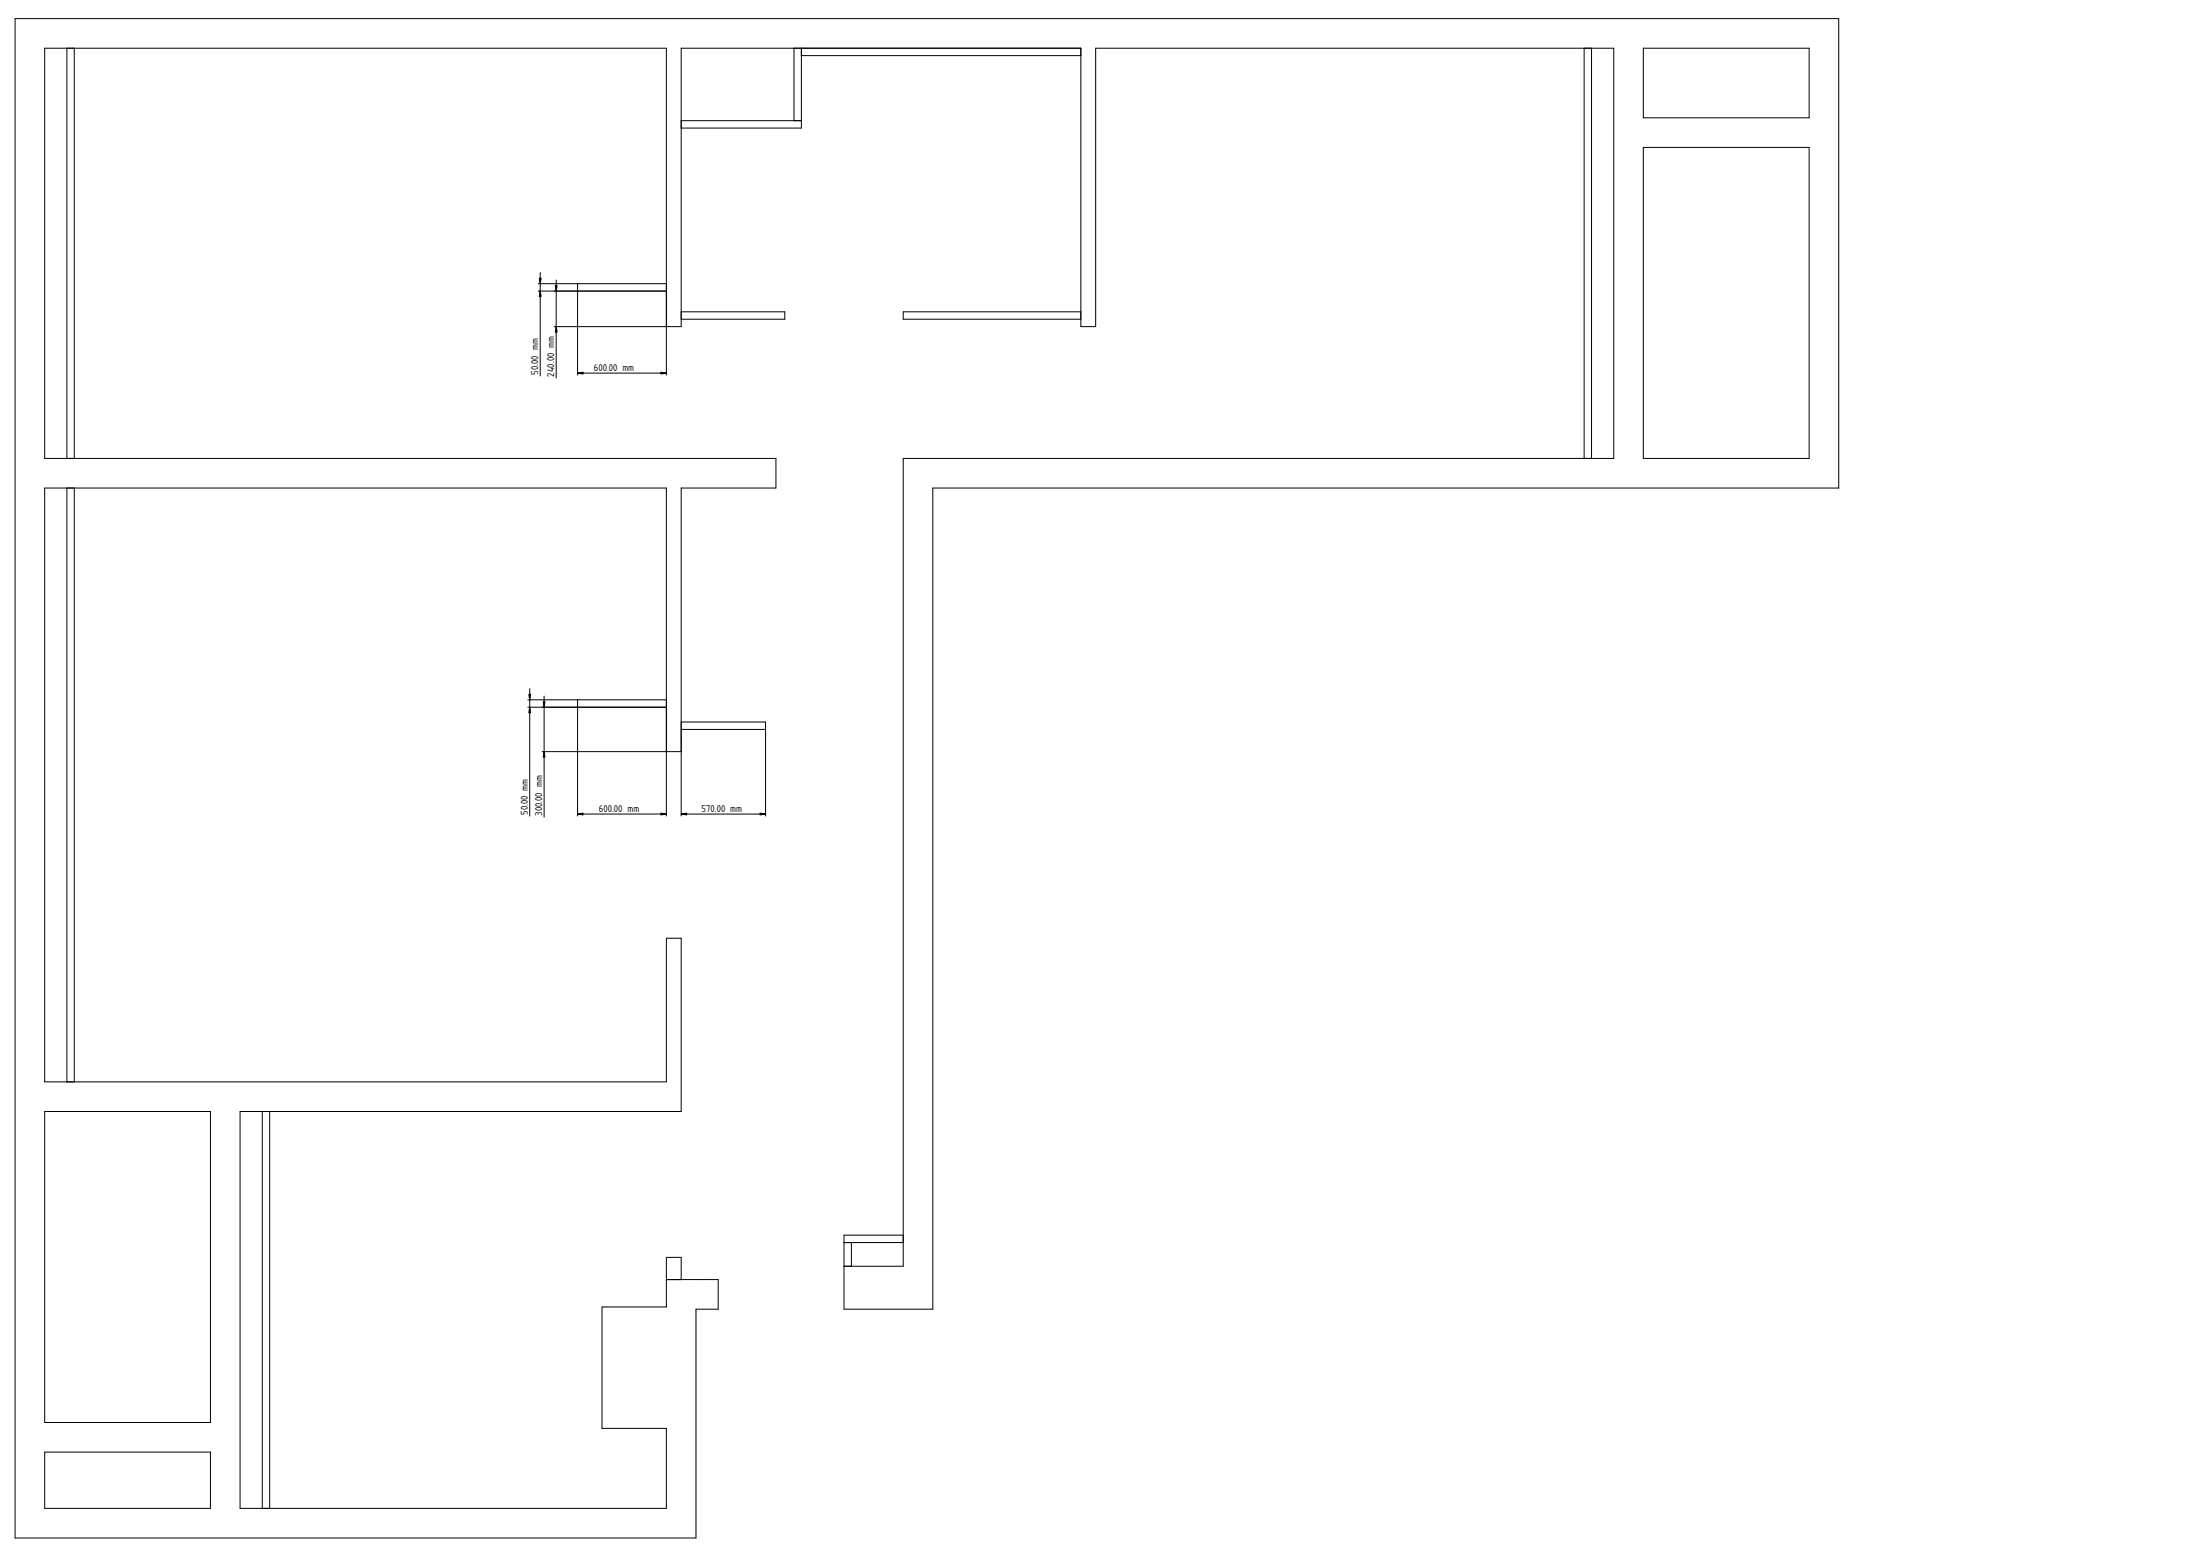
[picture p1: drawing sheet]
<svg xmlns="http://www.w3.org/2000/svg" width="1189mm" height="841mm" viewBox="0 0 1189 841" stroke-linecap="round" stroke-linejoin="round" font-family="sans-serif">
<path d="M501 420h.1" fill="none" stroke="#000" stroke-width=".54"/>
<path d="M8 10h986v254h-490v443h-48v-23h32v-436h384v-222h-280v150h-8v-150h-216v150h-8v-150h-336v222h395v16h-51v142h-8v-142h-336v320h336v-77h8v93h-238v215h230v-43h-35v-66h35v-15h28v16h-12v124h-368z" fill-rule="evenodd" fill="#fff"/>
<path d="M501 420h.1" fill="none" stroke="#000" stroke-width=".54"/>
<g fill="#fff">
<path d="M888 80h90v168h-90z" fill-rule="evenodd"/>
<path d="M24 600h90v168h-90z" fill-rule="evenodd"/>
<path d="M24 264h12v320h-12z" fill-rule="evenodd"/>
<path d="M888 26h90v38h-90z" fill-rule="evenodd"/>
<path d="M24 784h90v31h-90z" fill-rule="evenodd"/>
<path d="M24 26h12v222h-12z" fill-rule="evenodd"/>
<path d="M860 26h12v222h-12z" fill-rule="evenodd"/>
<path d="M130 600h12v215h-12z" fill-rule="evenodd"/>
<path d="M368 26h61v39h-61z" fill-rule="evenodd"/>
<path d="M36 264h4v320h-4z" fill-rule="evenodd"/>
<path d="M856 26h4v222h-4z" fill-rule="evenodd"/>
<path d="M36 26h4v222h-4z" fill-rule="evenodd"/>
<path d="M142 600h4v215h-4z" fill-rule="evenodd"/>
<path d="M433 26h151v4h-151z" fill-rule="evenodd"/>
<path d="M488 168h96v4h-96z" fill-rule="evenodd"/>
<path d="M460 671h28v13h-28z" fill-rule="evenodd"/>
<path d="M368 65h65v4h-65z" fill-rule="evenodd"/>
<path d="M368 168h56v4h-56z" fill-rule="evenodd"/>
<path d="M312 378h48v4h-48z" fill-rule="evenodd"/>
<path d="M312 153h48v4h-48z" fill-rule="evenodd"/>
<path d="M368 390h46v4h-46z" fill-rule="evenodd"/>
<path d="M429 26h4v39h-4z" fill-rule="evenodd"/>
<path d="M456 667h32v4h-32z" fill-rule="evenodd"/>
<path d="M360 679h8v12h-8z" fill-rule="evenodd"/>
<path d="M456 671h4v13h-4z" fill-rule="evenodd"/>
</g>
<g fill="none" stroke="#000" stroke-width=".54">
<path d="M36 26v222M40 26v222M429 26v39M433 30h151M433 26v43h-65M856 26v222M860 26v222M888 26h90v38h-90zM368 65h65M888 80h90v168h-90zM291 153h69M291 157h69"/>
<path d="M292 147v56M301 151v53M312 153v50M300 176h68v-150h216v150h8v-150h280v222h-384v436h-32M368 168h56v4h-56M584 168h-96v4h96M312 202h48M360 203v-177h-336v222h395v16h-51v177M36 264v320M40 264v320M285 378h75M286 372v69"/>
<path d="M294 376v65M312 378v63M285 382h75M368 390h46v51M368 394h46M293 406h75M312 440h48M368 440h46M501 420h.1M360 441v-177h-336v320h336v-77h8v93h-238v215h230v-43h-35v-66h35v-27h8v12M24 600h90v168h-90zM142 600v215"/>
<path d="M146 600v215M456 671h32M460 671v13M488 667h-32v40h48v-443h490v-254h-986v821h368v-124h12v-16h-28M24 784h90v31h-90z"/>
</g>
<g fill="#000" stroke="#000" stroke-width=".54">
<path d="M291 150h1v3zM292 157v3h-1zM300 154h1v3zM301 176v3h-1zM312 202l3-1v1zM357 201l3 1h-3zM286 375h1l-1 3zM286 382l1 3h-1zM294 379h1l-1 3zM294 406l1 3h-1zM312 440l3-1v1zM357 439l3 1h-3z"/>
<path d="M368 440l3-1v1zM411 439l3 1h-3z"/>
</g>
<g font-size="5">
<text x="291" y="202" transform="rotate(-90 291 202)">50.00 mm</text>
<text x="299" y="203" transform="rotate(-90 299 203)">240.00 mm</text>
<text x="321" y="200">600.00 mm</text>
<text x="285" y="440" transform="rotate(-90 285 440)">50.00 mm</text>
<text x="293" y="441" transform="rotate(-90 293 441)">300.00 mm</text>
<text x="324" y="439">600.00 mm</text>
<text x="379" y="439">570.00 mm</text>
</g>
</svg>
